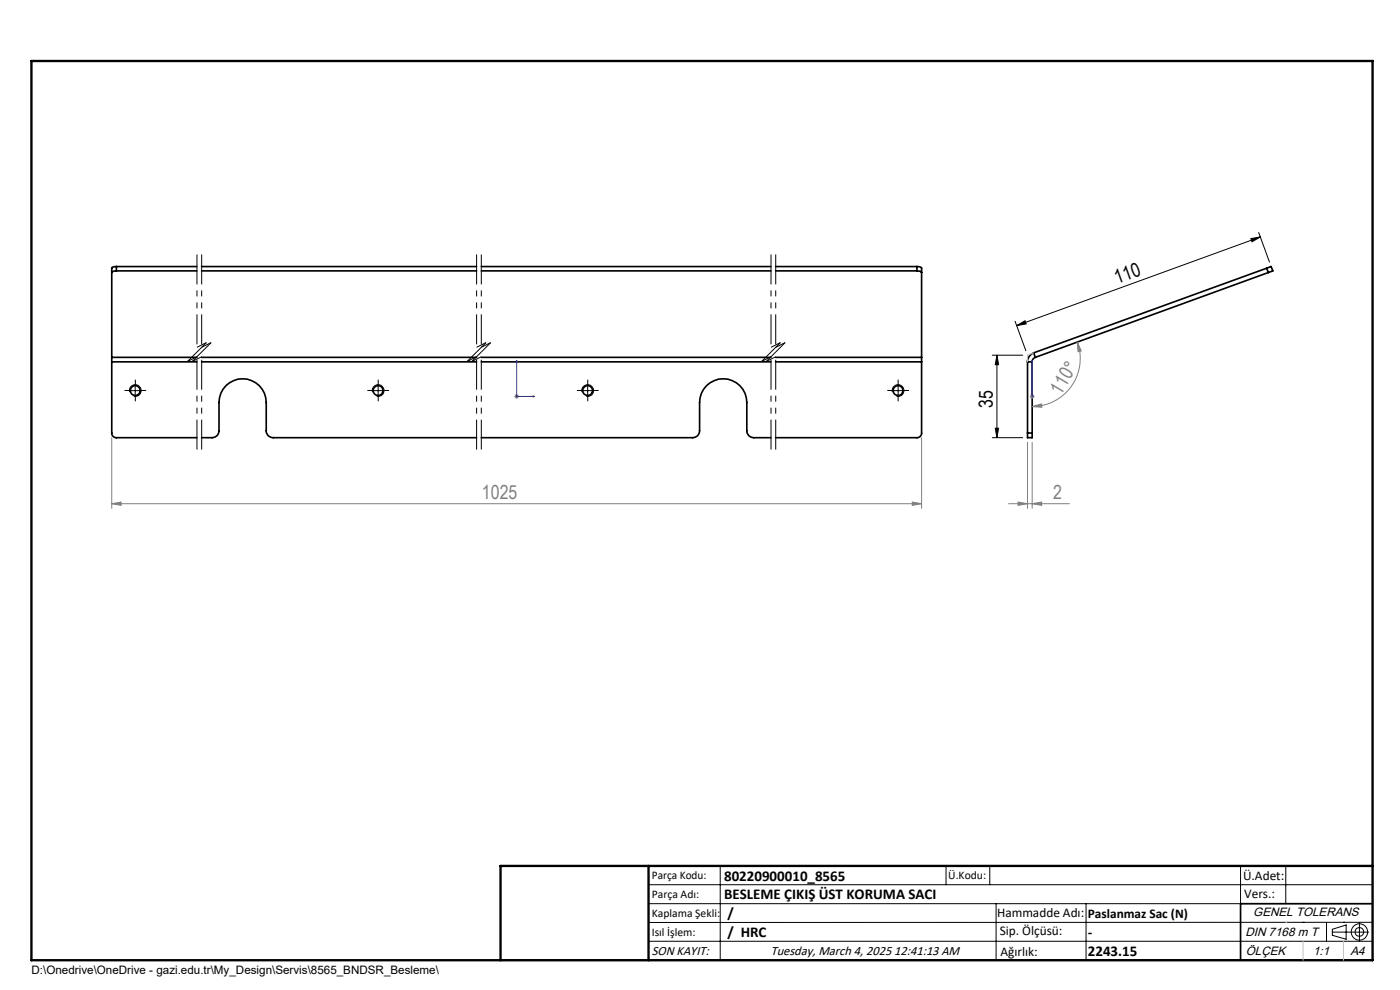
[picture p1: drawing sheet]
<svg xmlns="http://www.w3.org/2000/svg" width="297mm" height="210mm" viewBox="0 0 297 210" stroke-linecap="round" stroke-linejoin="round" font-family="sans-serif">
<g fill="none" stroke="#000" stroke-width=".35">
<path d="M24.7 57.5l-.7 .1-.3 .2M24.7 56.5l-.6 .1-.4 .2v19M24.7 57.5h17.1M24.7 56.5h17.1M24.7 56.5v1M42.8 57.5h58.3M42.8 56.5h58.3M102.1 57.5h61.4M102.1 56.5h61.4M164.5 57.5h30M164.5 56.5h30M194.5 57.5l.7 .1 .3 .2"/>
<path d="M194.5 56.5l.6 .1 .4 .2v19M194.5 56.5v1M268.7 56.9l1-.4 .3 1-.9 .3M268.7 56.9l.4 .9M268.7 56.9l-49.4 18M269.1 57.8l-49.5 18M23.7 75.8v1M23.7 76.8v15.1a.96 .96 0 0 0 1 .9h17.1M23.7 75.8h18.1M23.7 76.8h18.1M42.8 75.8h58.3M42.8 76.8h58.3"/>
<path d="M102.1 75.8h61.4M102.1 76.8h61.4M164.5 75.8h31M164.5 76.8h31M195.5 75.8v1M195.5 76.8v15.1a.96 .96 0 0 1-1 .9h-30M218 76.8h1M218 76.8v15.1M219 76.8v15.1M219.3 74.9a2 2 0 0 0-1.3 1.9M219.3 74.9l.3 .9M219.6 75.8a.94 .94 0 0 0-.6 1"/>
<path d="M42.8 92.8h2.2a1.45 1.45 0 0 0 1.5-1.4v-6a5 5 0 0 1 5-5 5 5 0 0 1 5 5v6a1.45 1.45 0 0 0 1.5 1.4h43.1M102.1 92.8h44.8a1.45 1.45 0 0 0 1.5-1.4v-6a5 5 0 0 1 5-5 5 5 0 0 1 5 5v6a1.45 1.45 0 0 0 1.5 1.4h3.6M218 91.9v.9h1v-.9M218 91.9h1M291.2 191.7h-28v12M106.2 203.7h185"/>
<circle cx="28.7" cy="82.8" r="1.05"/>
<circle cx="80.2" cy="82.8" r="1.05"/>
<circle cx="124.7" cy="82.8" r="1.05"/>
<circle cx="190.5" cy="82.8" r="1.05"/>
</g>
<g fill="none" stroke="#000" stroke-width=".21">
<path d="M265.4 50.6l2-.3-1.8 1zM267 49.3l2.3 6.3M267.4 50.3l-51.7 18.8M210.5 75.3h6.5M211.5 75.3l.3 2.1h-.7zM211.5 75.3v17.5M215.3 68.1l2.3 6.3M215.7 69.1l1.8-1.1 .2 .7zM27.4 82.9h2.6M27.5 83.2a1.24 1.24 0 0 1 1.1-1.6 1.24 1.24 0 0 1 1.3 1.4 1.24 1.24 0 0 1-1.5 1.1M28.7 81.6v2.5M79 82.9h2.5"/>
<path d="M79 83.2a1.24 1.24 0 0 1 1.1-1.6 1.24 1.24 0 0 1 1.4 1.4 1.24 1.24 0 0 1-1.6 1.1M80.2 81.6v2.5M123.4 82.9h2.5M123.5 83.2a1.24 1.24 0 0 1 1.1-1.6 1.24 1.24 0 0 1 1.3 1.4 1.24 1.24 0 0 1-1.5 1.1M124.7 81.6v2.5M189.3 82.9h2.5M189.3 83.2a1.26 1.26 0 0 1 1.1-1.6 1.26 1.26 0 0 1 1.4 1.4 1.26 1.26 0 0 1-1.6 1.1M190.5 81.6v2.5M210.5 92.8h6.5M211.1 90.8h.7l-.3 2zM137.6 187.7h153.6M137.6 191.7h153.6"/>
<path d="M137.6 199.7h153.6M152.8 183.7v20M200.7 183.7v4M210 183.7v4M211.3 191.7v12M230.4 191.7v12M263.2 183.7v20M272.8 183.7v8M276.4 195.6h.1M281.4 195.6v4.1M282.6 197.7h7.8M282.6 197.1l3-.9v3l-3-.8z"/>
<path d="M285 195.6h.1M288.4 195.8v3.8M291.2 195.6l-153.6 .1"/>
<circle cx="288.4" cy="197.7" r="1.74"/>
<circle cx="288.4" cy="197.7" r=".93"/>
</g>
<path d="M109.6 76.4l.1 .4h-.2zM109.6 76.4v7.7h3.9M219 76.4v.4v-.4M219 76.4v7.7M113.1 84l.4 .1-.4 .1zM219 84v.2zM219 84.1h.1" fill="none" stroke="#00f" stroke-width=".21"/>
<g fill="none" stroke="#808080" stroke-width=".21">
<path d="M228.5 72.6l.9 1.8-.7 .2zM228.5 72.6a10.2 10.2 0 0 1-9.5 13.6M23.7 92.8v15M109.1 84.1h1M109.3 83.7l.7 .7M109.6 83.6v1M110 83.7l-.7 .7M195.5 92.8v15M218 93.8v14M218.5 84.1h1M218.6 83.7l.7 .7M219 86.2l1.9-.5 .1 .7z"/>
<path d="M219 83.6v1M219 93.8v14M219.3 83.7l-.7 .7M23.7 106.8l2-.3v.7zM23.7 106.8h171.8M193.5 106.5l2 .3-2 .4zM214 106.8h12.9M216 106.5l2 .3-2 .4zM219 106.8l2-.3v.7z"/>
</g>
<path d="M41.8 53.3v20.4M42.8 53.3v20.4M101.1 53.3v20.4M102.1 53.3v20.4M163.6 53.3v20.4M164.6 53.3v20.4M41.8 75.7v20.3M42.8 75.7v20.3M101.1 75.7v20.3M102.1 75.7v20.3M163.6 75.7v20.3M164.6 75.7v20.3" fill="none" stroke="#000" stroke-width=".21" stroke-dasharray="6.3 1.3 1.3 1.3 1.3 1.3" stroke-dashoffset="-.6" stroke-linecap="butt"/>
<g fill="none" stroke="#000" stroke-width=".21" stroke-dasharray="6.3 1.3 1.3 1.3 1.3 1.3" stroke-linecap="butt">
<path d="M39.8 76.7l2-1M40.8 76.7l2-1M41.8 73.7l2-1M41.8 74.7l-2 2M42.8 73.7l2-1M42.8 74.7l-2 2M43.8 72.7l-2 2M44.8 72.7l-2 2M99.1 76.7l2-1M100.1 76.7l2-1M101.1 73.7l2-1M101.1 74.7l-2 2"/>
<path d="M102.1 73.7l2-1M102.1 74.7l-2 2M103.1 72.7l-2 2M104.1 72.7l-2 2M161.6 76.7l2-1M162.6 76.7l2-1M163.6 73.7l2-1M163.6 74.7l-2 2M164.6 73.7l2-1M164.6 74.7l-2 2M165.6 72.7l-2 2M166.6 72.7l-2 2"/>
</g>
<g fill="none" stroke="#000" stroke-width=".21" stroke-dasharray="15.2 1.3 1.3 1.3" stroke-linecap="butt">
<path d="M27.5 82.8h-1.1M28.7 81.6v-1.1M28.7 84.1v1M30 82.8h1M79 82.8h-1.1M80.2 81.6v-1.1M80.2 84.1v1M81.5 82.8h1M123.4 82.8h-1M124.7 81.6v-1.1M124.7 84.1v1M125.9 82.8h1.1"/>
<path d="M189.3 82.8h-1.1M190.5 81.6v-1.1M190.5 84.1v1M191.8 82.8h1"/>
</g>
<path d="M6.7 12.9h284.5v190.8h-284.5zM137.6 183.7v20M291.2 183.7h-185v20" fill="none" stroke="#000" stroke-width=".5"/>
<path d="M219.3 74.9l-1.3 .4v1.5M272.8 195.6h.1M276.4 199.7v4M285 199.7v4" fill="none" stroke="#c0c0c0" stroke-width=".21"/>
<g fill="#000">
<path d="M211.5 75.3l.3 2.1h-.7zM211.1 90.8h.7l-.3 2z"/>
<path d="M215.7 69.1l1.8-1.1 .2 .7zM265.4 50.6l2-.3-1.8 1z"/>
</g>
<g fill="#00f">
<path d="M113.1 84l.4 .1-.4 .1zM109.6 76.4l.1 .4h-.2z"/>
<path d="M219 84v.2zM219 76.4v.4z"/>
</g>
<g fill="#808080">
<path d="M23.7 106.8l2-.3v.7zM193.5 106.5l2 .3-2 .4z"/>
<path d="M216 106.5l2 .3-2 .4zM219 106.8l2-.3v.7z"/>
<path d="M219 86.2l1.9-.5 .1 .7zM228.5 72.6l.9 1.8-.7 .2z"/>
</g>
<g font-size="4.1">
<text x="237" y="60.3" transform="rotate(-20 237 60.3)">110</text>
<text x="210.6" y="86.6" transform="rotate(-90 210.6 86.6)">35</text>
</g>
<g font-size="4.1" fill="#808080">
<text x="225" y="83.9" transform="rotate(-59 225 83.9)">110°</text>
<text x="102.3" y="105.9">1025</text>
<text x="223.4" y="105.9">2</text>
</g>
<g font-size="3.2">
<text x="153.6" y="190.8">BESLEME ÇIKIŞ ÜST KORUMA SACI</text>
<text x="153.6" y="186.8">80220900010_8565</text>
<text x="154.3" y="194.8">/</text>
<text x="154.3" y="198.8">/ HRC</text>
<text x="230.8" y="198.7">-</text>
<text x="230.8" y="202.8">2243.15</text>
</g>
<g font-size="2.8">
<text x="263.7" y="186.7">Ü.Adet:</text>
<text x="263.9" y="190.5">Vers.:</text>
<text x="211.5" y="194.5">Hammadde Adı:</text>
<text x="230.8" y="194.7">Paslanmaz Sac (N)</text>
<text x="138.3" y="202.6">SON KAYIT:</text>
<text x="163.5" y="202.6">Tuesday, March 4, 2025 12:41:13 AM</text>
<text x="212.1" y="198.4">Sip. Ölçüsü:</text>
<text x="212.2" y="202.7">Ağırlık:</text>
</g>
<g font-size="2.6">
<text x="265.9" y="194.4">GENEL TOLERANS</text>
<text x="264.2" y="198.5">DIN 7168 m T</text>
<text x="264.3" y="202.6">ÖLÇEK</text>
<text x="278.5" y="202.6">1:1</text>
<text x="286.5" y="202.6">A4</text>
</g>
<g font-size="2.5">
<text x="138.3" y="186.4">Parça Kodu:</text>
<text x="138.3" y="190.5">Parça Adı:</text>
<text x="201.2" y="186.5">Ü.Kodu:</text>
<text x="138.3" y="194.5">Kaplama Şekli:</text>
<text x="138.3" y="198.6">Isıl İşlem:</text>
<text x="6.7" y="206.7">D:\Onedrive\OneDrive - gazi.edu.tr\My_Design\Servis\8565_BNDSR_Besleme\</text>
</g>
</svg>
